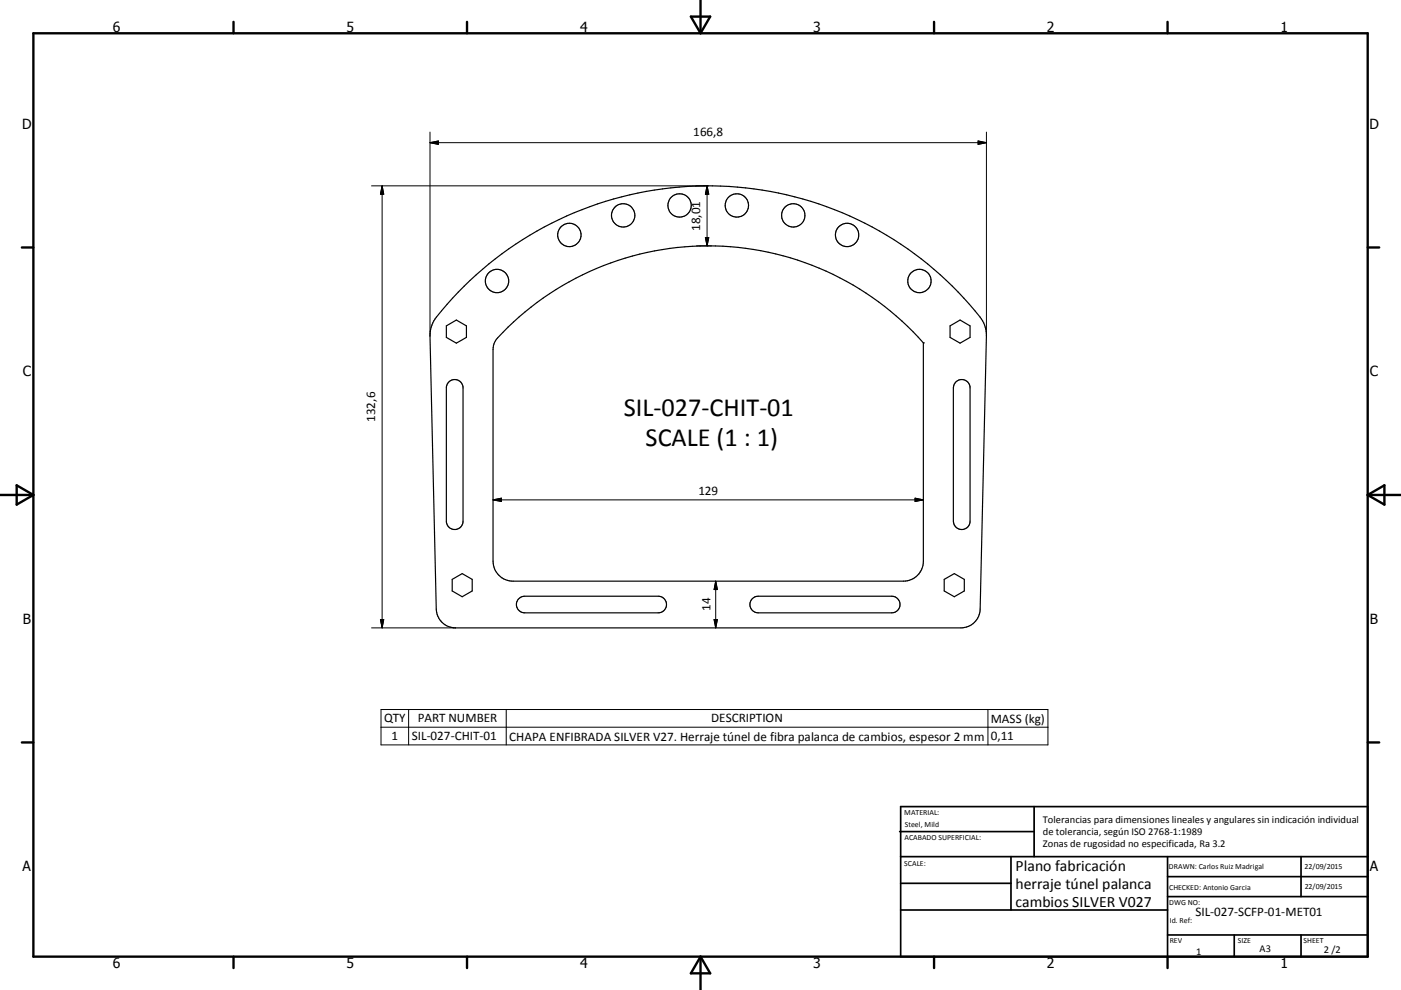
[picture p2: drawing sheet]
<svg xmlns="http://www.w3.org/2000/svg" width="420mm" height="297mm" viewBox="0 0 420 297" stroke-linecap="round" stroke-linejoin="round" font-family="sans-serif">
<g fill="none" stroke="#000" stroke-width=".36">
<path d="M133.8 97.8l3-1.8 3 1.8v3.4l-3 1.7-3-1.7zM139.2 85.9a103.9 103.9 0 0 1 155.4 10.4l1 2.5 .1 2-1.8 81.9a5.8 5.8 0 0 1-5.8 5.7h-151.5a5.8 5.8 0 0 1-5.8-5.7l-1.9-81.9a8.8 8.8 0 0 1 1.9-5.6l4.9-5.7zM152.3 98.1a86 86 0 0 1 124.5 4.8v65.5a6 6 0 0 1-6 6h-117a6 6 0 0 1-6-6v-63.6l.3-1.6 .7-1.4zM284.8 97.8l3-1.8 3 1.8v3.4l-3 1.7-3-1.7zM134.5 114.7a2.48 2.48 0 0 1 2.7-.7 2.48 2.48 0 0 1 1.6 2.4v40a2.5 2.5 0 0 1-2.5 2.5 2.5 2.5 0 0 1-2.5-2.5v-40l.3-1.1zM286.5 114.7a2.48 2.48 0 0 1 2.8-.7 2.48 2.48 0 0 1 1.5 2.4v40a2.5 2.5 0 0 1-2.5 2.5 2.5 2.5 0 0 1-2.5-2.5v-40l.3-1.1zM135.6 173.8l3-1.7 3 1.7v3.5l-3 1.7-3-1.7zM155.6 179.5l.6-.4 1.1-.2h40a2.49 2.49 0 0 1 2.5 2.5 2.49 2.49 0 0 1-2.5 2.5h-40a2.49 2.49 0 0 1-2.3-1.6 2.49 2.49 0 0 1 .6-2.8zM225.6 179.5l.7-.4 1-.2h40a2.49 2.49 0 0 1 2.5 2.5 2.49 2.49 0 0 1-2.5 2.5h-40a2.5 2.5 0 0 1-2.3-1.6 2.5 2.5 0 0 1 .6-2.8zM283.1 173.8l3-1.7 3 1.7v3.5l-3 1.7-3-1.7z"/>
<circle cx="170.7" cy="70.5" r="3.5"/>
<circle cx="186.8" cy="64.6" r="3.5"/>
<circle cx="203.7" cy="61.6" r="3.5"/>
<circle cx="220.9" cy="61.6" r="3.5"/>
<circle cx="237.8" cy="64.6" r="3.5"/>
<circle cx="254" cy="70.5" r="3.5"/>
<circle cx="149" cy="84.3" r="3.5"/>
<circle cx="275.7" cy="84.3" r="3.5"/>
</g>
<circle cx="276.8" cy="102.9" r=".18" fill="#000"/>
<g fill="none" stroke="#000" stroke-width=".71">
<path d="M10 10h400v277h-400zM70 6.6v3.4M140 6.6v3.4M207.1 5h5.8l-2.9 5zM210 0v10M280 6.6v3.4M350 6.6v3.4M6.6 74.2h3.4M410 74.2h3.5M0 148.5h10M5 145.6l5 2.9-5 2.9zM410 148.5h10.1"/>
<path d="M410 148.5l5.1-2.9v5.8zM6.6 222.7h3.4M410 222.7h3.5M70 287v3.4M140 287v3.4M210 287v10M210 287l2.9 5h-5.8zM280 287v3.4M350 287v3.4"/>
</g>
<g fill="none" stroke="#000" stroke-width=".51">
<path d="M269.7 249.5h40.3M270 242h140v45h-140zM270 257h140M303.1 257v16M310 242v15M350 257v30M390.1 257v12M270 265h33.1M270 273h80M350 269h60M350 263h60M350 280.5h60"/>
<path d="M370 280.5v6.5M390.1 280.5v6.5"/>
</g>
<g fill="none" stroke="#000" stroke-width=".3">
<path d="M128.9 39.6v61.2M295.7 39.6v61.2M111.4 55.8h100.9M114.6 55.8v132.6M114.6 55.8l.4 2.5h-.9zM128.9 42.8h166.8M128.9 42.8l2.5-.5v1zM212 55.8l.5 2.5h-1zM212 55.8v18M293.2 42.3l2.5 .5-2.5 .5zM208.8 73.8h4.5M211.5 71.3h1l-.5 2.5z"/>
<path d="M147.8 150h129M147.8 150l2.5-.5v1zM274.3 149.5l2.5 .5-2.5 .5zM214.6 174.4v14M214.6 174.4l.5 2.5h-1zM111.4 188.4h25.2M114.1 185.9h.9l-.4 2.5zM214.1 185.9h1l-.5 2.5zM114.2 212.9h200v10.6h-200zM114.2 218.2h200M122.5 212.9v10.6M151.8 212.9v10.6"/>
<path d="M296.2 212.9v10.6"/>
</g>
<path d="M114.6 55.8l.4 2.5h-.9zM128.9 42.8l2.5-.5v1zM212 55.8l.5 2.5h-1zM293.2 42.3l2.5 .5-2.5 .5zM211.5 71.3h1l-.5 2.5zM147.8 150l2.5-.5v1zM274.3 149.5l2.5 .5-2.5 .5zM214.6 174.4l.5 2.5h-1zM114.1 185.9h.9l-.4 2.5zM214.1 185.9h1l-.5 2.5z" fill="#000" stroke="#000" stroke-width=".3"/>
<g font-size="7.9">
<text x="187" y="124.9">SIL-027-CHIT-01</text>
<text x="193.5" y="133.9">SCALE (1 : 1)</text>
</g>
<g font-size="4.7">
<text x="304.5" y="261.2">Plano fabricación</text>
<text x="304.5" y="266.6">herraje túnel palanca</text>
<text x="304.5" y="272">cambios SILVER V027</text>
</g>
<g font-size="4.2">
<text x="33.9" y="9.6">6</text>
<text x="103.9" y="9.6">5</text>
<text x="173.9" y="9.6">4</text>
<text x="243.8" y="9.6">3</text>
<text x="313.9" y="9.6">2</text>
<text x="383.9" y="9.6">1</text>
<text x="6.7" y="38.7">D</text>
<text x="410.5" y="38.7">D</text>
<text x="6.9" y="112.9">C</text>
<text x="410.7" y="112.9">C</text>
<text x="6.9" y="187.1">B</text>
<text x="410.7" y="187.1">B</text>
<text x="6.8" y="261.4">A</text>
<text x="410.7" y="261.4">A</text>
<text x="33.9" y="290.4">6</text>
<text x="103.9" y="290.4">5</text>
<text x="173.9" y="290.4">4</text>
<text x="243.8" y="290.4">3</text>
<text x="313.9" y="290.4">2</text>
<text x="383.9" y="290.4">1</text>
</g>
<g font-size="3.9">
<text x="207.9" y="40.7">166,8</text>
<text x="209.9" y="69.3" transform="rotate(-90 209.9 69.3)">18,01</text>
<text x="112.5" y="126.6" transform="rotate(-90 112.5 126.6)">132,6</text>
<text x="209.4" y="148.4">129</text>
<text x="213" y="183.4" transform="rotate(-90 213 183.4)">14</text>
<text x="115.1" y="216.7">QTY</text>
<text x="125.2" y="216.7">PART NUMBER</text>
<text x="213.2" y="216.7">DESCRIPTION</text>
<text x="297.1" y="216.9">MASS (kg)</text>
<text x="117.3" y="222.1">1</text>
<text x="123.4" y="222.1">SIL-027-CHIT-01</text>
<text x="152.7" y="222.2">CHAPA ENFIBRADA SILVER V27. Herraje túnel de fibra palanca de cambios, espesor 2 mm</text>
<text x="297.1" y="222.1">0,11</text>
<text x="358.4" y="274.9">SIL-027-SCFP-01-MET01</text>
</g>
<g font-size="3.1">
<text x="312.7" y="246.8">Tolerancias para dimensiones lineales y angulares sin indicación individual</text>
<text x="312.7" y="250.4">de tolerancia, según ISO 2768-1:1989</text>
<text x="312.7" y="254">Zonas de rugosidad no especificada, Ra 3.2</text>
<text x="358.6" y="286.5">1</text>
<text x="377.6" y="285.6">A3</text>
<text x="396.9" y="285.9">2 /2</text>
</g>
<g font-size="2.4">
<text x="271.1" y="244.4">MATERIAL:</text>
<text x="271.2" y="252">ACABADO SUPERFICIAL:</text>
<text x="271.3" y="248">Steel, Mild</text>
<text x="271.1" y="259.7">SCALE:</text>
<text x="350.4" y="260.8">DRAWN: Carlos Ruiz Madrigal</text>
<text x="391.1" y="260.6">22/09/2015</text>
<text x="350.5" y="267">CHECKED: Antonio Garcia</text>
<text x="391.2" y="266.7">22/09/2015</text>
<text x="350.5" y="271.4">DWG NO:</text>
<text x="350.7" y="276.9">Id. Ref:</text>
<text x="350.7" y="282.8">REV</text>
<text x="371.1" y="282.9">SIZE</text>
<text x="390.8" y="283">SHEET</text>
</g>
</svg>
